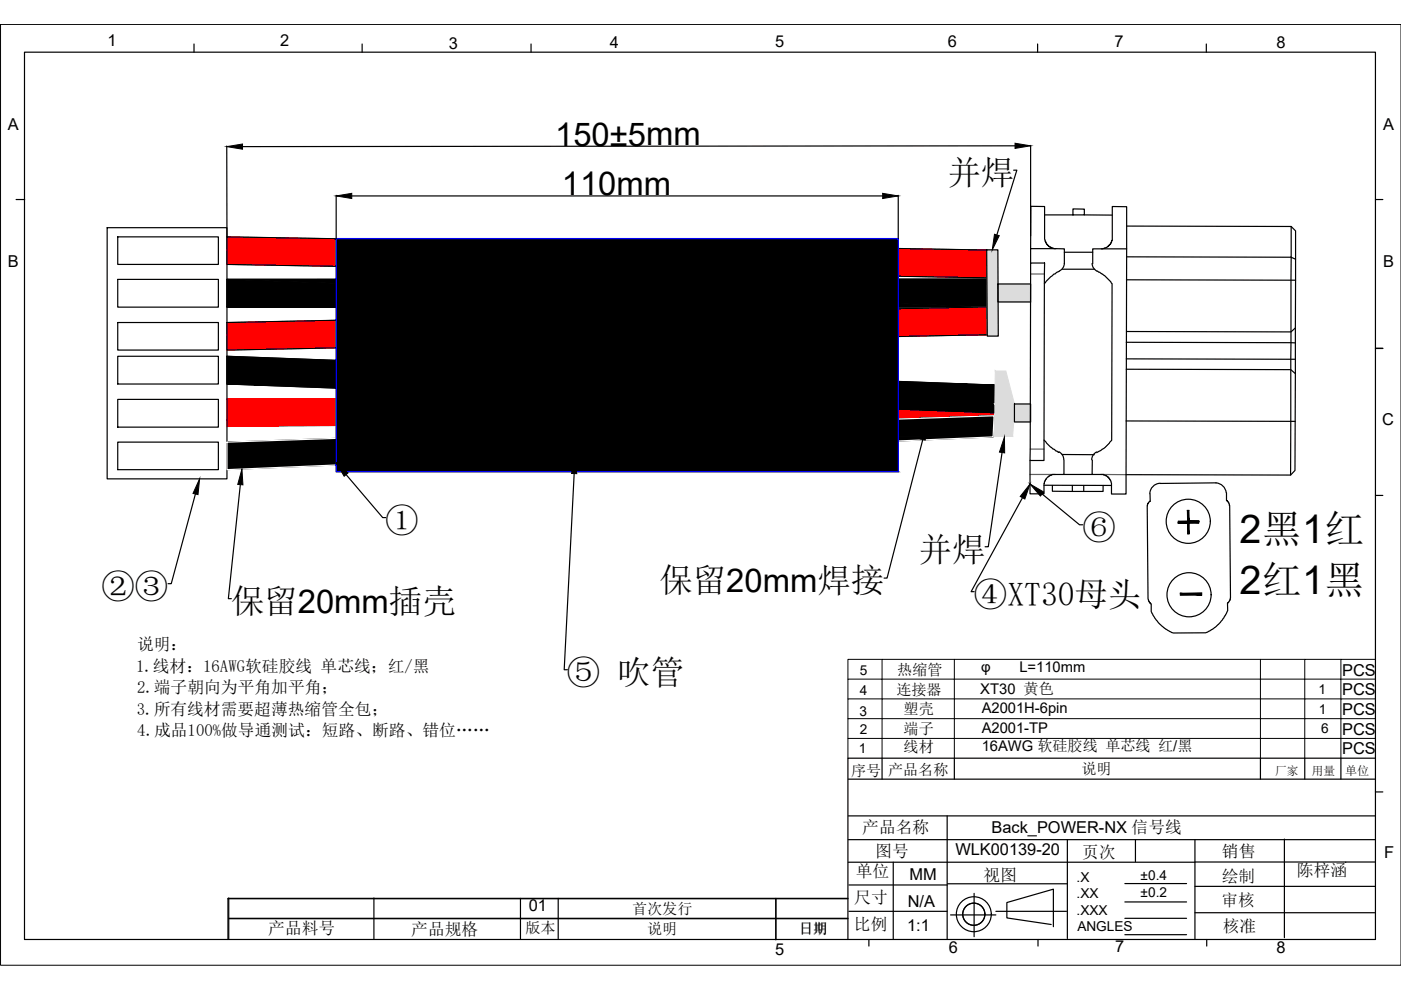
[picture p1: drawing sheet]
<svg xmlns="http://www.w3.org/2000/svg" width="297mm" height="210mm" viewBox="0 0 297 210" stroke-linecap="round" stroke-linejoin="round" font-family="sans-serif">
<!-- layer: 0 -->
<g fill="none" stroke="#000" stroke-width=".25">
<path d="M5.2 11.1h286.4v188.1h-286.4zM41.1 9.3v1.8M76.8 9.3v1.8M112.6 9.3v1.8M220 9.3v1.8M255.8 9.3v1.8M48.1 31v19.1M214.9 36.1h.7l-4.2 13.7M215.2 30.9l-163.8 .2M218.5 30.8v19.2M3.4 42.3h1.8M22.7 48.3h25.4v53.2h-25.4z"/>
<path d="M25 50.2h21.3v5.9h-21.3zM25 59.2h21.3v5.9h-21.3zM48.1 50.2l161.1 2.8v5.9l-161.1-2.8zM48.1 59.2h161.1v5.8l-161.1 .1zM71.3 41.4v9.2M74.6 41.5h112.5M190.4 41.4v9.2M209.2 53h2.4l.1 18.3h-2.4zM218.5 52.7l.1-9 2.9 .1 .1 7.4h.1l.1 .4 .3 .4 .9 .6 2.7 .2v3.1M218.5 55.8h3l-.2 41.8h-2.9zM221.5 45.6h6M223.9 52.7h-5.4v3.1"/>
<path d="M224.6 57.5l-1.1 .6-2.1 2M225.2 57.1h6.9M225.7 55.8a1.84 1.84 0 0 1-1.1 1.7M225.7 53.5h6M227.5 44.3h2.4v1.3h-2.4zM229.9 45.6h5.9M231.5 55.9a2.44 2.44 0 0 0 1.7 1.9l1 .6 1.6 1.7-.1 33.3-1.4 1.4-1.8 1.2M231.7 55.9v-3.1l2.5-.1 1.2-.9 .3-.8h.1v-7.2h3.1l-.2 60.9h-3v-1.8h-14.4M233.5 52.8h5.4M238.8 59.3l35.9 .1M238.9 47.9l34.9 .1v6.5h-34.9M273.8 48l.9 1v6l-.9-.5-.2 46.2-34.9-.1"/>
<path d="M274.7 55l-.1 44.8-1 .9M291.6 42.3h1.6M25 68.4h21.3v5.8h-21.3zM25 75.5h21.3v5.9h-21.3zM48.1 68.4l161.2-3.3v5.9l-161.2 3.2zM48.1 75.5l162.7 6.1v5.9l-162.7-6.1zM211.6 60.2h6.9v3.8h-6.9zM238.8 78.3l34.9 .1 .9 .8M238.8 76.1l35.8 .1M238.8 72.6l35.8 .1M274.6 69.5l-.9 .9-34.9-.1M291.6 73.8h1.6"/>
<path d="M291.6 73.9h1.6M25 93.7h21.3v5.9h-21.3zM25 84.7h21.3v5.9h-21.3zM195.7 93.2l-7.6 29.4h-.7M212.5 95.9l-3 20h-.6M215.1 85.7h3.4v3.8h-3.4zM221.3 93.3l.4 .3a6.2 6.2 0 0 0 2.5 2.1l.3 .2M224.5 95.8a1.84 1.84 0 0 1 1 1.6M225.2 96.4h6.8M225.6 97.6v3h-2.5l-.3 .2a1.91 1.91 0 0 0-1.4 1.7l-.1 2.2h-2.9v-7.1M231.6 97.6l-.1 3h2a2.32 2.32 0 0 1 2.2 2.3M232.5 95.8a1.84 1.84 0 0 0-1 1.7"/>
<path d="M238.7 89.3h35.9M41.4 104.7l-5.1 19.1h-.7M51 102.8l-2.6 24.1h.7M73.4 100.6l7.7 9.1h.7M121.7 100.4l-2.1 41.6h.7M216.8 105.6l-10.9 19.8h.6M221 104.7l7.9 6.6h.7M223.1 102.9v1.3h4.3h6.5v-1.3M225.6 100.6h5.9M227.4 102.9v1.3M229.8 102.9v1.3M246 102.5a2.26 2.26 0 0 0-2.2 2.2"/>
<path d="M257.8 102.4a2.35 2.35 0 0 1 2.2 2.1M257.8 102.4l-11.8 .1M260 104.5v1.6l.5 .5 .2 .6 .1 19.9-.5 .8v1.6l-1.1 2-1.9 1.8-1.7 .9h-6.8l-.4-.1-1.5-.9-1.3-1.1-1.5-2.3v-1.8l-.4-.2-.3-.8-.2-19.8 .2-.5 .5-.4-.1-1.6M291.6 105h1.6M179.9 178h111.7M179.9 173h111.7M179.9 165.2h111.7M187 160.8v4.4M200.8 173v26.1M202.3 160.8v4.4M226.3 178v21M240.7 178v4.7"/>
<path d="M253.4 178v21.1M267.2 160.8v4.4M272.3 177.9v20.9M276.6 160.8v4.4M284.3 160.8v4.4M291.6 160.8h-111.8v38.4M291.6 167.9h1.6M48.3 190.5h131.5M48.5 194.7h131.3M48.5 194.8h131.3M48.5 190.4v8.6M79.3 190.4v8.6"/>
<path d="M110.3 190.5v8.5M118.3 190.5v8.5M164.5 190.5v8.8M179.8 190.6h-131.5v8.6M179.9 182.8h73.5M180 187.6h20.8M180 193.2h20.8M184.2 199.2v1.4M189.4 182.8v16.3M200.9 187.4h25.4M201.5 194h9.6M206.5 189.4v9.2"/>
<path d="M211.1 193.2h15M220.1 199.2v1.4M222.9 196l-9.4-1.4v-3.2l9.8-2.9v8M238.5 187.3h13.1M238.5 191.2h13.1M238.5 194.7h13.1M238.5 198.2h13.1M253.4 182.8h38.2M253.4 187.9h38.2M253.4 193.5h38.2M255.8 199.2v1.4M285.3 182.8h.1"/>
<circle cx="251.9" cy="110.5" r="4.7"/>
<circle cx="252.1" cy="126.1" r="4.7"/>
<circle cx="206.5" cy="193.8" r="3.7"/>
<circle cx="206.5" cy="193.8" r="2.35"/>
</g>
<!-- layer: DIM -->
<path d="M.1 5.2h296.9v199.5h-296.9z" fill="none" stroke="#000" stroke-width=".21"/>
<!-- layer: 0 -->
<path d="M187 139.8h-7.2v4.2M202.3 139.8h-15.3v4.2h15.3v4.2h-15.3v4.2h-7.2v4.2M267.2 139.8h-64.9v4.2h64.9v4.2h-64.9v4.2h-15.3v4.2h15.3v4.2M276.6 139.8h-9.4v4.2h9.4v4.2h-9.4v4.2h-64.9v4.2h64.9v4.2M284.3 139.8h-7.7v4.2h7.7v4.2h-7.7v4.2h-9.4v4.2h9.4v4.2M291.6 139.8h-7.3v4.2h7.3M179.8 148.2v-4.2h7.2v4.2h-7.2v4.2M291.6 148.2h-7.3v4.2h-7.7v4.2h7.7v4.2M291.6 152.4h-7.3v4.2h7.3M179.8 160.8v-4.2h7.2v4.2" fill="none" stroke="#000" stroke-width=".21"/>
<g fill="#f00" stroke="#f00" stroke-width=".21">
<path d="M48.1 84.6h162.7z"/>
<path d="M48.1 84.6h162.7l-.2 4.4z"/>
<path d="M48.1 50.2l161.1 2.8h-161.1z"/>
<path d="M48.1 53h161.1v3.1z"/>
<path d="M48.1 68.4l161.2-3.3v3.3z"/>
<path d="M48.1 68.4h161.2v2.6z"/>
<path d="M48.1 84.6v4.4h162.5zM48.1 89h162.5l-162.5 1.4z"/>
<path d="M48.1 53v3.1h161.1zM48.1 56.1h161.1v2.8z"/>
<path d="M48.1 68.4v2.6h161.2zM48.1 71h161.2l-161.2 3.2z"/>
</g>
<g fill="#000" stroke="#000" stroke-width=".21">
<path d="M48.1 31.1l3.3-.6v1.1zM215.2 30.4l3.3 .5-3.3 .6zM48.1 59.2h161.1v5.8zM71.3 41.5l3.3-.5v1.1zM187.1 41l3.3 .5-3.3 .6zM48.1 59.2h161.1zM210.8 49.7l1.1 .3-1.5 3zM48.1 75.5l157 5.9h-157zM48.1 81.4h157l5.7 .2zM79.6 92.6h131l-25.2 1.1zM196.5 90l-.3 3.3-1.1-.2zM79.6 92.6l131.2-4.4-.2 4.4z"/>
<path d="M213 92.6v3.4l-1.1-.1zM42.3 101.5l-.3 3.4-1.1-.3zM51.3 99.5l.2 3.3-1.1-.1zM71.3 98.1l2.5 2.2-.8 .7zM121.9 97.1l.4 3.3h-1.1zM218.4 102.6l-1.1 3.2-1-.5zM218.4 102.6l2.9 1.7-.7 .9zM249.8 110.9h2zM251.8 110.9h.3v2.3zM251.7 108.2h.4zM252.1 110.5h2.1z"/>
<path d="M48.1 59.2v5.8h161.1zM48.1 65h161.1z"/>
<path d="M71.3 50.6l119.1 49.4v-49.4zM71.3 50.6l119.1 49.4h-119.1z"/>
<path d="M48.1 81.4l5.7 .2h157zM53.8 81.6h157v5.9z"/>
<path d="M48.1 93.7h137.3l-105.8-1.1zM48.1 93.7h137.3l-137.3 5.9z"/>
<path d="M249.8 110.9h2.3zM249.8 110.9h2.3z"/>
<path d="M251.8 110.5h2.4zM251.8 110.5h2.4z"/>
<path d="M251.8 110.9h.3zM251.8 110.9h.3z"/>
<path d="M251.7 108.2l.4 2.3v-2.3zM251.7 108.2l.4 2.3h-.3z"/>
<path d="M251.8 113.2h.3zM251.8 110.9l.3 2.3h-.3z"/>
<path d="M251.8 110.5h2.4zM249.8 110.5h4.4z"/>
<path d="M249.8 110.5l4.4 .3v-.3zM249.8 110.5l4.4 .3h-4.4z"/>
<path d="M249.8 110.8h4.4zM249.8 110.8l2.3 .1z"/>
<path d="M250.2 125.8l4.6 .4v-.5zM250.2 125.8l4.6 .4h-4.5z"/>
</g>
<path d="M48.1 93.7l162.7-5.5-.2 4.4-162.5 7z" fill="none" stroke="#fff" stroke-width=".25"/>
<path d="M218.5 58.1h2.9M218.4 95.2h2.9M218.4 100.6h5.4M233.4 100.6h5.3" fill="none" stroke="#5f5f5f" stroke-width=".25"/>
<g fill="#dcdcdc" stroke="#dcdcdc" stroke-width=".21">
<path d="M210.9 88.1h4.1l-.3 4.3z"/>
<path d="M211 78.7l4.1 7-1.8-7zM211 78.7l4.1 7h-4.2z"/>
<path d="M210.9 85.7l4.1 2.4 .1-2.4zM210.9 85.7l4.1 2.4h-4.1z"/>
<path d="M210.9 88.1l-.1 4.3h3.9zM210.8 92.4h3.9l-3.9 .2z"/>
<path d="M211.6 60.2l6.9 3.8v-3.8zM211.6 60.2l6.9 3.8h-6.9z"/>
<path d="M209.2 53l2.4 18.3-.1-18.3zM209.2 53l2.4 18.3h-2.3z"/>
<path d="M215.1 85.7l3.3 3.8v-3.8zM215.1 85.7l3.3 3.8h-3.3z"/>
</g>
<path d="M71.3 50.6h119.1v49.4h-119.1z" fill="none" stroke="#00f" stroke-width=".3"/>
<g font-size="8.4">
<text x="262.8" y="115.1">2黑1红</text>
<text x="262.8" y="126">2红1黑</text>
</g>
<g font-size="7.1">
<text x="200.9" y="39">并焊</text>
<text x="81.7" y="112.7">①</text>
<text x="194.8" y="118.8">并焊</text>
<text x="229.5" y="114.2">⑥</text>
<text x="139.8" y="125.6">保留20mm焊接</text>
<text x="21.5" y="126.7">②③</text>
<text x="48.9" y="129.9">保留20mm插壳</text>
<text x="206.5" y="128.4">④XT30母头</text>
<text x="120.2" y="145">⑤ 吹管</text>
</g>
<g font-size="6.9">
<text x="117.7" y="30.9">150±5mm</text>
<text x="119.1" y="41.4">110mm</text>
</g>
<g font-size="3.6">
<text x="29.1" y="137.8">说明：</text>
<text x="28.9" y="142.4">1.线材：16AWG软硅胶线 单芯线；红/黑</text>
<text x="29.1" y="147">2.端子朝向为平角加平角；</text>
<text x="29" y="151.5">3.所有线材需要超薄热缩管全包；</text>
<text x="29.1" y="156.1">4.成品100%做导通测试：短路、断路、错位……</text>
<text x="182.8" y="176.5">产品名称</text>
<text x="181.4" y="186">单位</text>
<text x="185.6" y="181.8">图号</text>
<text x="229.4" y="182">页次</text>
<text x="259.1" y="181.6">销售</text>
<text x="275" y="185.7">陈梓涵</text>
<text x="181.1" y="191.5">尺寸</text>
<text x="208.5" y="186.9">视图</text>
<text x="259" y="186.9">绘制</text>
<text x="181" y="197.1">比例</text>
<text x="259" y="192.2">审核</text>
<text x="259.2" y="197.6">核准</text>
<text x="56.9" y="198.1">产品料号</text>
<text x="87.2" y="198.3">产品规格</text>
</g>
<g font-size="3.5">
<text x="22.8" y="9.7">1</text>
<text x="59.4" y="9.8">2</text>
<text x="95.2" y="10.3">3</text>
<text x="129.3" y="10.1">4</text>
<text x="164.4" y="10">5</text>
<text x="201" y="10">6</text>
<text x="236.3" y="10">7</text>
<text x="270.6" y="10.2">8</text>
<text x="1.7" y="27.6">A</text>
<text x="293.3" y="27.6">A</text>
<text x="1.6" y="56.7">B</text>
<text x="293.2" y="56.7">B</text>
<text x="293" y="90.1">C</text>
<text x="284.6" y="143.3">PCS</text>
<text x="284.6" y="147.3">PCS</text>
<text x="284.6" y="151.7">PCS</text>
<text x="284.6" y="155.8">PCS</text>
<text x="284.6" y="159.8">PCS</text>
<text x="210.2" y="176.6">Back_POWER-NX 信号线</text>
<text x="202.6" y="181.3">WLK00139-20</text>
<text x="293.4" y="182">F</text>
<text x="192.8" y="186.6">MM</text>
<text x="112.1" y="193.2">01</text>
<text x="192.3" y="197.3">1:1</text>
<text x="192.5" y="192.3">N/A</text>
<text x="164.4" y="202.4">5</text>
<text x="201.2" y="202">6</text>
<text x="236.5" y="201.8">7</text>
<text x="270.6" y="202.1">8</text>
</g>
<g font-size="3.2">
<text x="190.2" y="143.1">热缩管</text>
<text x="190.1" y="147.4">连接器</text>
<text x="191.6" y="155.7">端子</text>
<text x="191.6" y="151.4">塑壳</text>
<text x="191.6" y="159.5">线材</text>
<text x="180.5" y="164.6">序号</text>
<text x="188.3" y="164.3">产品名称</text>
<text x="229.3" y="164.1">说明</text>
<text x="111.4" y="197.8">版本</text>
<text x="134" y="193.7">首次发行</text>
<text x="137.2" y="198">说明</text>
</g>
<g font-size="3.1">
<text x="208" y="142.5">φ</text>
<text x="216.1" y="142.5">L=110mm</text>
<text x="207.8" y="147.2">XT30 黄色</text>
<text x="208.1" y="155.4">A2001-TP</text>
<text x="208.1" y="151.1">A2001H-6pin</text>
<text x="208.1" y="159.3">16AWG 软硅胶线 单芯线 红/黑</text>
</g>
<text font-size="3" x="169.4" y="198">日期</text>
<g font-size="2.9">
<text x="182.3" y="143.1">5</text>
<text x="182.3" y="147.5">4</text>
<text x="279.5" y="147.2">1</text>
<text x="182.2" y="151.9">3</text>
<text x="182.3" y="155.5">2</text>
<text x="279.6" y="151.4">1</text>
<text x="280.1" y="155.4">6</text>
<text x="182.1" y="159.6">1</text>
<text x="228.2" y="187">.X</text>
<text x="228.2" y="190.4">.XX</text>
<text x="241.8" y="186.7">±0.4</text>
<text x="241.8" y="190.2">±0.2</text>
<text x="228.2" y="193.9">.XXX</text>
<text x="228.4" y="197.4">ANGLES</text>
</g>
<text font-size="2.6" x="285.2" y="164.3">单位</text>
<g font-size="2.5">
<text x="270.3" y="164.2">厂家</text>
<text x="278.1" y="164.3">用量</text>
</g>
</svg>
